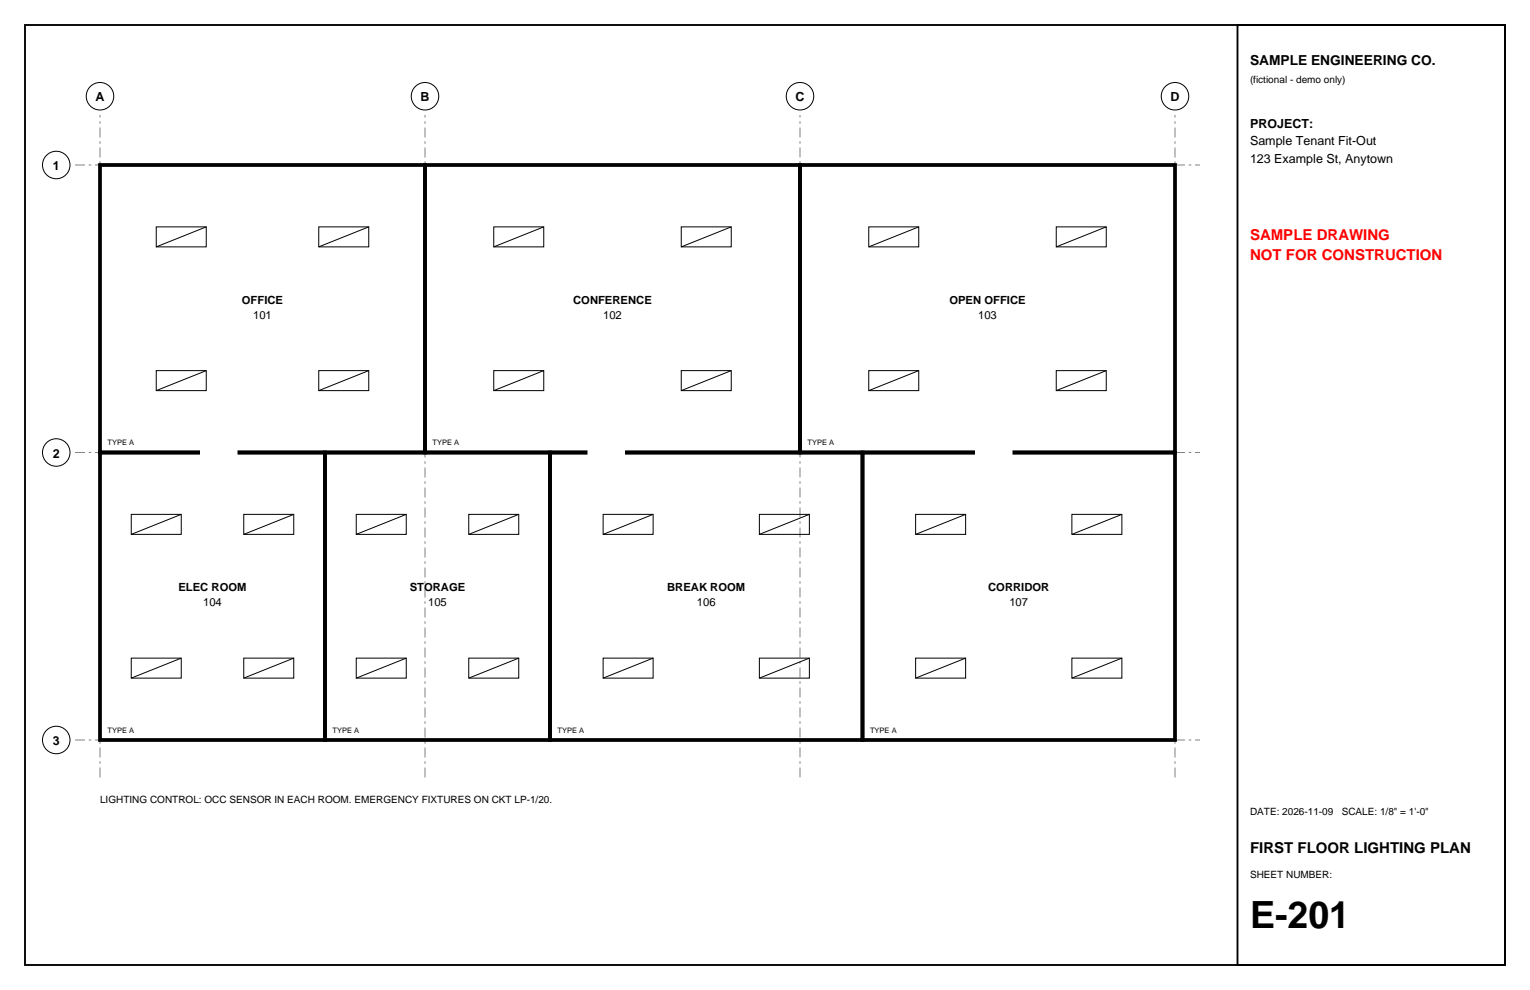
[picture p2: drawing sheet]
<svg xmlns="http://www.w3.org/2000/svg" width="432mm" height="279mm" viewBox="0 0 432 279" stroke-linecap="round" stroke-linejoin="round" font-family="sans-serif">
<path d="M7.1 7.1h417.6v265.2h-417.6zM349.2 7.1h75.5v265.2h-75.5z" fill="none" stroke="#000" stroke-width=".53"/>
<path d="M21.2 46.6h317.5M21.2 127.7h317.5M21.2 208.8h317.5M28.2 219.4v-186.9M119.9 219.4v-186.9M225.8 219.4v-186.9M331.6 219.4v-186.9" fill="none" stroke="#808080" stroke-width=".28" stroke-dasharray="2.8 1.1 .7 1.1" stroke-linecap="butt"/>
<g fill="none" stroke="#000" stroke-width=".28">
<path d="M44.1 64h14.1v5.7h-14.1zM58.2 64l-14.1 5.7M90 64h14.1v5.7h-14.1zM104.1 64l-14.1 5.7M139.3 64h14.2v5.7h-14.2zM153.5 64l-14.2 5.7M192.3 64h14.1v5.7h-14.1zM206.4 64l-14.1 5.7M245.2 64h14.1v5.7h-14.1zM259.3 64l-14.1 5.7M298.1 64h14.1v5.7h-14.1zM312.2 64l-14.1 5.7"/>
<path d="M44.1 104.6h14.1v5.6h-14.1zM58.2 104.6l-14.1 5.6M90 104.6h14.1v5.6h-14.1zM104.1 104.6l-14.1 5.6M139.3 104.6h14.2v5.6h-14.2zM153.5 104.6l-14.2 5.6M192.3 104.6h14.1v5.6h-14.1zM206.4 104.6l-14.1 5.6M245.2 104.6h14.1v5.6h-14.1zM259.3 104.6l-14.1 5.6M298.1 104.6h14.1v5.6h-14.1zM312.2 104.6l-14.1 5.6"/>
<path d="M37 145.2h14.2v5.6h-14.2zM51.2 145.2l-14.2 5.6M68.8 145.2h14.1v5.6h-14.1zM82.9 145.2l-14.1 5.6M100.5 145.2h14.2v5.6h-14.2zM114.7 145.2l-14.2 5.6M132.3 145.2h14.1v5.6h-14.1zM146.4 145.2l-14.1 5.6M170.2 145.2h14.1v5.6h-14.1zM184.3 145.2l-14.1 5.6M214.3 145.2h14.1v5.6h-14.1zM228.4 145.2l-14.1 5.6"/>
<path d="M258.4 145.2h14.1v5.6h-14.1zM272.5 145.2l-14.1 5.6M302.5 145.2h14.1v5.6h-14.1zM316.6 145.2l-14.1 5.6M37 185.7h14.2v5.7h-14.2zM51.2 185.7l-14.2 5.7M68.8 185.7h14.1v5.7h-14.1zM82.9 185.7l-14.1 5.7M100.5 185.7h14.2v5.7h-14.2zM114.7 185.7l-14.2 5.7M132.3 185.7h14.1v5.7h-14.1zM146.4 185.7l-14.1 5.7"/>
<path d="M170.2 185.7h14.1v5.7h-14.1zM184.3 185.7l-14.1 5.7M214.3 185.7h14.1v5.7h-14.1zM228.4 185.7l-14.1 5.7M258.4 185.7h14.1v5.7h-14.1zM272.5 185.7l-14.1 5.7M302.5 185.7h14.1v5.7h-14.1zM316.6 185.7l-14.1 5.7"/>
<circle cx="28.2" cy="27.2" r="3.9"/>
<circle cx="119.9" cy="27.2" r="3.9"/>
<circle cx="225.8" cy="27.2" r="3.9"/>
<circle cx="331.6" cy="27.2" r="3.9"/>
<circle cx="15.9" cy="46.6" r="3.9"/>
<circle cx="15.9" cy="127.7" r="3.9"/>
<circle cx="15.9" cy="208.8" r="3.9"/>
</g>
<path d="M28.2 46.6h91.7v81.1h-91.7zM119.9 46.6h105.9v81.1h-105.9zM225.8 46.6h105.8v81.1h-105.8zM28.2 127.7h63.5v81.1h-63.5zM91.7 127.7h63.5v81.1h-63.5zM155.2 127.7h88.2v81.1h-88.2zM243.4 127.7h88.2v81.1h-88.2z" fill="none" stroke="#000" stroke-width="1.1" stroke-linecap="butt"/>
<path d="M56.4 127.7h10.6M165.8 127.7h10.6M275.2 127.7h10.6" fill="none" stroke="#fff" stroke-width="1.4" stroke-linecap="butt"/>
<text font-size="10.6" x="352.8" y="261.8">E-201</text>
<g font-size="4.2" fill="#f00">
<text x="352.8" y="67.7">SAMPLE DRAWING</text>
<text x="352.8" y="73.4">NOT FOR CONSTRUCTION</text>
</g>
<text font-size="4.2" x="352.8" y="240.6">FIRST FLOOR LIGHTING PLAN</text>
<text font-size="3.9" x="352.8" y="18.3">SAMPLE ENGINEERING CO.</text>
<g font-size="3.5">
<text x="26.9" y="28.6">A</text>
<text x="118.7" y="28.6">B</text>
<text x="224.5" y="28.6">C</text>
<text x="330.3" y="28.6">D</text>
<text x="352.8" y="36">PROJECT:</text>
<text x="352.8" y="40.9">Sample Tenant Fit-Out</text>
<text x="14.9" y="48">1</text>
<text x="352.8" y="45.9">123 Example St, Anytown</text>
<text x="14.9" y="129.1">2</text>
<text x="14.9" y="210.3">3</text>
</g>
<g font-size="3.2">
<text x="68.3" y="85.7">OFFICE</text>
<text x="71.4" y="90">101</text>
<text x="161.7" y="85.7">CONFERENCE</text>
<text x="170.2" y="90">102</text>
<text x="267.9" y="85.7">OPEN OFFICE</text>
<text x="276" y="90">103</text>
<text x="50.4" y="166.9">ELEC ROOM</text>
<text x="115.6" y="166.9">STORAGE</text>
<text x="188.3" y="166.9">BREAK ROOM</text>
<text x="278.9" y="166.9">CORRIDOR</text>
<text x="57.3" y="171.1">104</text>
<text x="120.8" y="171.1">105</text>
<text x="196.7" y="171.1">106</text>
<text x="284.9" y="171.1">107</text>
</g>
<g font-size="2.8">
<text x="352.8" y="23.3">(fictional - demo only)</text>
<text x="28.2" y="226.5">LIGHTING CONTROL: OCC SENSOR IN EACH ROOM. EMERGENCY FIXTURES ON CKT LP-1/20.</text>
<text x="352.8" y="230">DATE: 2026-11-09</text>
<text x="378.7" y="230">SCALE: 1/8&quot; = 1'-0&quot;</text>
<text x="352.8" y="247.6">SHEET NUMBER:</text>
</g>
<g font-size="2.1">
<text x="30.3" y="125.6">TYPE A</text>
<text x="122.1" y="125.6">TYPE A</text>
<text x="227.9" y="125.6">TYPE A</text>
<text x="30.3" y="206.7">TYPE A</text>
<text x="93.8" y="206.7">TYPE A</text>
<text x="157.3" y="206.7">TYPE A</text>
<text x="245.5" y="206.7">TYPE A</text>
</g>
</svg>
